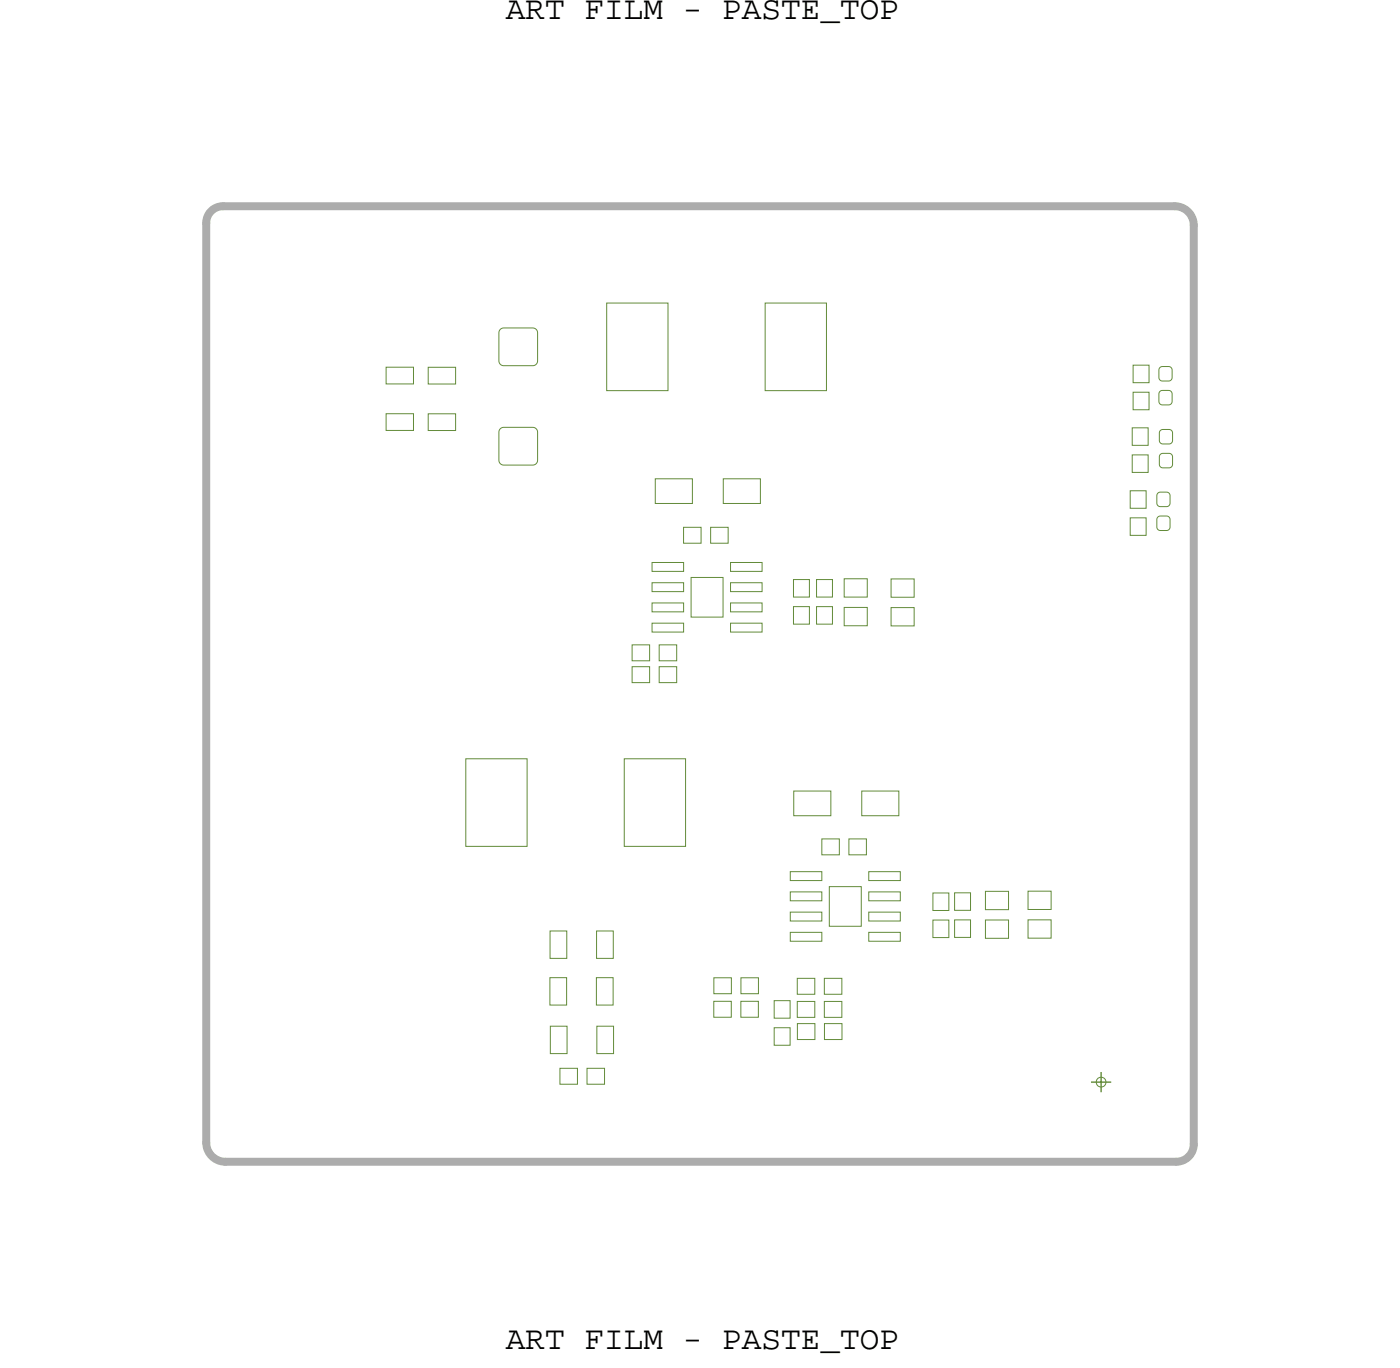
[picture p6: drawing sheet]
<svg xmlns="http://www.w3.org/2000/svg" width="88mm" height="86mm" viewBox="0 0 88 86" stroke-linecap="round" stroke-linejoin="round" font-family="sans-serif">
<!-- layer: Board Outline -->
<path d="M12.9 14v57.7zM14 12.9h59.8zM14 13a1.05 1.05 0 0 0-1.1 1M73.8 13a1.19 1.19 0 0 1 1.2 1.1M75 14.1v57.7zM12.9 71.7a1.2 1.2 0 0 0 1.3 1.2M14.2 72.9h59.7zM75 71.8a1.1 1.1 0 0 1-1.1 1.1" fill="none" stroke="#acacac" stroke-width=".5"/>
<path d="M13.3 13.2l.3-.2h.4h60a1 1 0 0 1 1 1v58a1 1 0 0 1-1 1h-60a1 1 0 0 1-1-1v-58v-.4z" fill="none" stroke="#acacac" stroke-width=".06"/>
<!-- layer: Nets -->
<g fill="none" stroke="#638b3a" stroke-width=".06">
<path d="M38.1 19h3.8v5.5h-3.8zM48 19h3.9v5.5h-3.9zM24.2 23.1h1.8v1h-1.8zM24.2 26h1.8v1h-1.8zM26.9 23.1h1.7v1h-1.7zM26.9 26h1.7v1h-1.7zM31.4 20.7l.2-.1h1.9l.2 .1 .1 .2v1.8l-.1 .2-.2 .1h-1.9l-.2-.1-.1-.2v-1.8zM31.4 26.9l.2-.1h1.9l.2 .1 .1 .2v1.8l-.1 .2-.2 .1h-1.9l-.2-.1-.1-.2v-1.8zM40.9 39.1h2v.6h-2zM40.9 35.3h2v.6h-2zM40.9 36.6h2v.5h-2zM40.9 37.9h2v.5h-2z"/>
<path d="M41.1 30.1h2.4v1.5h-2.4zM42.9 33.1h1.1v1h-1.1zM43.4 36.3h2v2.4h-2zM44.6 33.1h1.1v1h-1.1zM45.4 30.1h2.3v1.5h-2.3zM45.9 39.1h2v.6h-2zM45.9 35.3h2v.6h-2zM45.9 37.9h2v.5h-2zM45.9 36.6h2v.5h-2zM49.8 38.1h1v1.1h-1zM49.8 36.4h1v1.1h-1zM51.3 38.1h1v1.1h-1z"/>
<path d="M51.3 36.4h1v1.1h-1zM53 38.1h1.5v1.2h-1.5zM53 36.3h1.5v1.2h-1.5zM56 38.2h1.4v1.1h-1.4zM56 36.4h1.4v1.1h-1.4zM71 32.5h1v1.1h-1zM71 30.8h1v1.1h-1zM71.1 26.9h1v1.1h-1zM71.1 28.6h1v1.1h-1zM71.1 24.6h1v1.1h-1zM71.1 22.9h1v1.1h-1zM72.7 31l.5-.1 .2 .1 .1 .6-.1 .2h-.5l-.2-.1z"/>
<path d="M72.7 32.5l.5-.1 .2 .1 .1 .6-.1 .2h-.5l-.2-.1-.1-.6zM72.8 23.1l.6-.1 .1 .1 .1 .6-.1 .2h-.5h-.2zM72.8 24.6l.6-.1 .1 .1 .1 .6-.1 .2h-.5h-.2zM72.9 27h.5h.2v.7v.1l-.6 .1-.1-.1zM72.9 28.5h.5h.2v.7v.1l-.6 .1-.1-.1zM29.2 47.6h3.9v5.5h-3.9zM34.5 58.5h1.1v1.7h-1.1zM37.5 58.5h1v1.7h-1zM39.2 47.6h3.8v5.5h-3.8zM39.7 41.9h1.1v1h-1.1zM39.7 40.5h1.1v1h-1.1zM41.4 41.9h1.1v1h-1.1z"/>
<path d="M41.4 40.5h1.1v1h-1.1zM49.6 58.5h2v.6h-2zM49.6 54.7h2v.6h-2zM49.6 56h2v.6h-2zM49.6 57.3h2v.5h-2zM49.8 49.7h2.4v1.5h-2.4zM51.6 52.7h1.1v1h-1.1zM52.1 55.7h2v2.5h-2zM53.3 52.7h1.1v1h-1.1zM54.1 49.7h2.3v1.5h-2.3zM54.6 54.7h1.9v.6h-1.9zM54.6 58.5h1.9v.6h-1.9z"/>
<path d="M54.6 57.3h1.9v.5h-1.9zM54.6 56h1.9v.6h-1.9zM58.6 57.8h1v1.1h-1zM58.6 56.1h1v1.1h-1zM59.9 57.8h1v1.1h-1zM59.9 56.1h1v1.1h-1zM61.9 57.8h1.4v1.1h-1.4zM61.9 56h1.4v1.1h-1.4zM64.6 57.8h1.4v1.1h-1.4zM64.6 56h1.4v1.1h-1.4zM34.5 61.4h1.1v1.7h-1.1zM34.6 64.4h1v1.8h-1z"/>
<path d="M35.2 67.1h1.1v1h-1.1zM36.9 67.1h1.1v1h-1.1zM37.4 61.4h1.1v1.7h-1.1zM37.5 64.4h1v1.8h-1zM44.8 62.9h1.1v1h-1.1zM44.8 61.4h1.1v1h-1.1zM46.5 62.9h1.1v1h-1.1zM46.5 61.4h1.1v1h-1.1zM48.6 62.8h1v1.1h-1zM48.6 64.5h1v1.1h-1zM50.1 62.9h1.1v1h-1.1zM50.1 61.4h1.1v1h-1.1z"/>
<path d="M50.1 64.3h1.1v1h-1.1zM51.8 62.9h1.1v1h-1.1zM51.8 61.4h1.1v1h-1.1zM51.8 64.3h1.1v1h-1.1z"/>
</g>
<!-- layer: Drawing Origin -->
<path d="M68.9 67.7l.2-.1 .3 .1v.2v.3l-.3 .1-.2-.1-.1-.3z" fill="none" stroke="#638b3a" stroke-width=".06"/>
<path d="M68.5 67.9h1.3M69.1 67.3v1.3" fill="none" stroke="#638b3a" stroke-width=".09"/>
<g font-size="2.1">
<text x="31.8" y="1.2">ART FILM - PASTE_TOP</text>
<text x="31.8" y="84.7">ART FILM - PASTE_TOP</text>
</g>
</svg>
